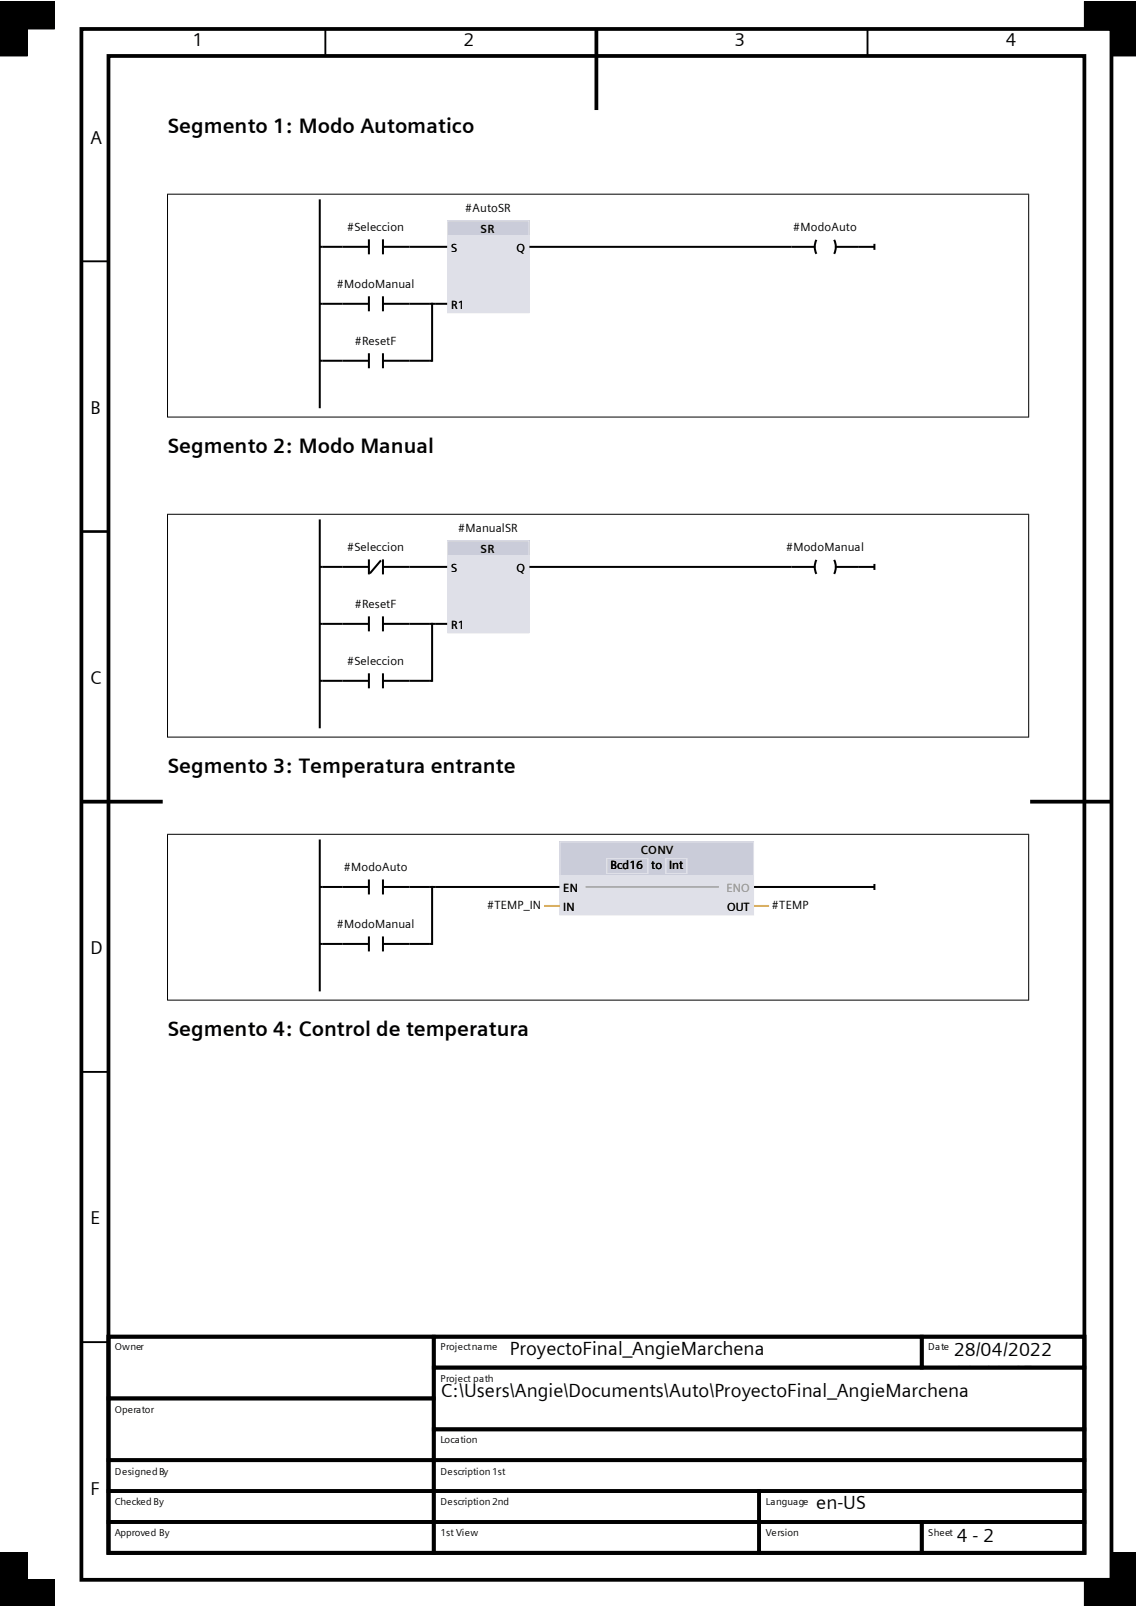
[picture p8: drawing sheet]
<svg xmlns="http://www.w3.org/2000/svg" width="210mm" height="297mm" viewBox="0 0 210 297" stroke-linecap="round" stroke-linejoin="round" font-family="sans-serif">
<path d="M60.2 5.4v5M160.4 5.4v5M15 48.3h5.1M15 98.3h5.1M15 198.2h5.1M15 248.2h5.1" fill="none" stroke="#000" stroke-width=".35"/>
<g fill="none" stroke="#000" stroke-width=".7" stroke-linecap="butt">
<path d="M15 5.4h190.5v286.8h-190.5zM20.1 10.4h180.4v276.8h-180.4zM110.3 5.4v14.9M15 148.3h15.1M190.4 148.3h15.1M20.1 247.2h60.1v11.4h-60.1zM20.1 258.6h60.1v11.4h-60.1zM20.1 247.2h180.4v40h-180.4zM80.2 247.2h90.2v5.7h-90.2zM80.2 252.9h120.3v11.4h-120.3zM170.4 247.2h30.1v5.7h-30.1zM20.1 270h60.1v5.8h-60.1z"/>
<path d="M20.1 275.8h60.1v5.7h-60.1zM80.2 264.3h120.3v5.7h-120.3zM80.2 270h120.3v5.8h-120.3zM80.2 275.8h60.1v5.7h-60.1zM140.3 275.8h60.2v5.7h-60.2zM20.1 281.5h60.1v5.7h-60.1zM80.2 281.5h60.1v5.7h-60.1zM140.3 281.5h30.1v5.7h-30.1zM170.4 281.5h30.1v5.7h-30.1z"/>
</g>
<path d="M0 .4h10v5h-10zM0 .4h5v10h-5zM200.5 .4h5v5h-5zM205.5 .4v10h4.6M205.5 .4h.1M205.5 .4h4.6M5 296.9v-9.7h-5v9.7v-4.7h10v4.7M210.1 292.2h-9.6v4.7M210.1 287.2h-4.6v9.7" fill="none" stroke="#000" stroke-width=".18"/>
<g fill="#000">
<path d="M0 .4h10v5h-10z" fill-rule="evenodd"/>
<path d="M0 .4h5v10h-5z" fill-rule="evenodd"/>
<path d="M200.5 .4h5v5h-5z" fill-rule="evenodd"/>
<path d="M205.5 .4h4.6v10h-4.6z" fill-rule="evenodd"/>
<path d="M0 292.2h10v4.7h-10z" fill-rule="evenodd"/>
<path d="M0 287.2h5v9.7h-5z" fill-rule="evenodd"/>
<path d="M200.5 292.2h9.6v4.7h-9.6z" fill-rule="evenodd"/>
<path d="M205.5 287.2h4.6v9.7h-4.6z" fill-rule="evenodd"/>
</g>
<path d="M59.1 36.9v38.6M59.1 45.6h.6M59.1 56.2h.6M63.3 45.6h4.9M68.2 44.3v2.7M70.8 45.6h4.9M70.8 44.3v2.7M59.1 66.7h.6" fill="none" stroke="#000" stroke-width=".37"/>
<path d="M82.7 40.8h15.2v17.1h-15.2z" fill-rule="evenodd" fill="#dfe0e8"/>
<path d="M82.7 40.8h15.2v2.7h-15.2z" fill-rule="evenodd" fill="#caccd9"/>
<path d="M82.8 40.8h15v17h-15z" fill="none" stroke="#dfe0e8" stroke-width=".19"/>
<g fill="none" stroke="#000" stroke-width=".37">
<path d="M59.7 45.6h3.6M59.7 56.2h8.5M68.2 54.8v2.8M70.8 56.2h11.9M70.8 54.8v2.8M75.7 45.6h7M79.9 56v10.9M97.9 45.7h52.7M150.9 44.4l-.3 1.3 .3 1.2M154.2 44.4a2.91 2.91 0 0 1 0 2.5M154.5 45.7h7.2M161.7 45.1v1.1"/>
<path d="M59.7 66.7h8.5M68.2 65.3v2.8M70.8 65.3v2.8M70.8 66.7h9.1"/>
</g>
<path d="M30.9 35.9h159.3M31 35.9v41.3M190.2 35.9v41.3M30.9 77.1h159.3" fill="none" stroke="#000" stroke-width=".18"/>
<path d="M59.1 96.1v38.6M59.1 104.8h.6M59.1 115.4h.6M63.3 104.8h4.9M68.2 103.5v2.7M70.4 103.6l-2 2.4M70.8 104.8h4.9M70.8 103.5v2.7M59.1 125.9h.6" fill="none" stroke="#000" stroke-width=".37"/>
<path d="M82.7 99.9h15.2v17.2h-15.2z" fill-rule="evenodd" fill="#dfe0e8"/>
<path d="M82.7 99.9h15.2v2.8h-15.2z" fill-rule="evenodd" fill="#caccd9"/>
<path d="M82.8 100h15v17h-15z" fill="none" stroke="#dfe0e8" stroke-width=".19"/>
<g fill="none" stroke="#000" stroke-width=".37">
<path d="M59.7 104.8h3.6M59.7 115.4h8.5M68.2 114v2.8M70.8 115.4h11.9M70.8 114v2.8M75.7 104.8h7M79.9 115.2v10.9M97.9 104.8h52.7M150.9 103.5l-.3 1.3 .3 1.3M154.2 103.5a2.91 2.91 0 0 1 0 2.6M154.5 104.8h7.2M161.7 104.3v1.1"/>
<path d="M59.7 125.9h8.5M68.2 124.5v2.8M70.8 124.5v2.8M70.8 125.9h9.1"/>
</g>
<path d="M30.9 95.1h159.3M31 95.1v41.3M190.2 95.1v41.3M30.9 136.3h159.3" fill="none" stroke="#000" stroke-width=".18"/>
<path d="M59.1 155.3v28M59.1 164h.6M59.1 174.6h.6M63.3 164h4.9M68.2 162.6v2.8M70.8 164h4.9M70.8 162.6v2.8M79.3 164h1.1M79.3 174.6h.6M79.9 163.8v11" fill="none" stroke="#000" stroke-width=".37"/>
<path d="M103.4 155.6h36v13.7h-36z" fill-rule="evenodd" fill="#dfe0e8"/>
<path d="M103.4 155.6h36v6.3h-36z" fill-rule="evenodd" fill="#caccd9"/>
<path d="M108.3 164h24.6" fill="none" stroke="#808080" stroke-width=".19"/>
<path d="M103.5 155.7h35.8v13.5h-35.8zM112.1 158.8h7.7v2.7h-7.7zM123.1 158.8h3.9v2.7h-3.9z" fill="none" stroke="#dfe0e8" stroke-width=".19"/>
<path d="M59.7 174.6h8.5M59.7 164h3.6M68.2 173.2v2.8M70.8 174.6h8.5M70.8 173.2v2.8M75.7 164h3.6M80.4 164h23M139.4 164h22.3M161.7 163.5v1.1" fill="none" stroke="#000" stroke-width=".37"/>
<path d="M100.7 167.5h2.7M139.4 167.5h2.8" fill="none" stroke="#ffa400" stroke-width=".37"/>
<path d="M30.9 154.3h159.3M31 154.2v30.8M190.2 154.2v30.8M30.9 185h159.3" fill="none" stroke="#000" stroke-width=".18"/>
<g font-size="3.9">
<text x="31" y="24.6">Segmento 1: Modo Automatico</text>
<text x="31" y="83.8">Segmento 2: Modo Manual</text>
<text x="31" y="143">Segmento 3: Temperatura entrante</text>
<text x="31" y="191.6">Segmento 4: Control de temperatura</text>
</g>
<g font-size="3.5">
<text x="94.3" y="250.5">ProyectoFinal_AngieMarchena</text>
<text x="176.3" y="250.8">28/04/2022</text>
<text x="176.3" y="255">23:10:45</text>
<text x="81.5" y="258.4">C:\Users\Angie\Documents\Auto\ProyectoFinal_AngieMarchena</text>
<text x="150.9" y="279.1">en-US</text>
<text x="176.9" y="285.2">4 - 2</text>
</g>
<g font-size="3.4">
<text x="35.6" y="8.6">1</text>
<text x="85.7" y="8.6">2</text>
<text x="135.8" y="8.6">3</text>
<text x="185.9" y="8.6">4</text>
<text x="16.7" y="26.5">A</text>
<text x="16.7" y="76.5">B</text>
<text x="16.7" y="126.5">C</text>
<text x="16.7" y="176.4">D</text>
<text x="16.7" y="226.4">E</text>
<text x="16.7" y="276.4">F</text>
</g>
<g font-size="2.2">
<text x="86" y="39.2">#AutoSR</text>
<text x="64.2" y="42.7">#Seleccion</text>
<text x="83.4" y="46.6">S</text>
<text x="88.9" y="43.1">SR</text>
<text x="95.5" y="46.6">Q</text>
<text x="146.6" y="42.7">#ModoAuto</text>
<text x="62.3" y="53.3">#ModoManual</text>
<text x="83.4" y="57.1">R1</text>
<text x="65.6" y="63.8">#ResetF</text>
<text x="64.2" y="101.9">#Seleccion</text>
<text x="84.7" y="98.4">#ManualSR</text>
<text x="145.3" y="101.9">#ModoManual</text>
<text x="83.4" y="105.8">S</text>
<text x="88.9" y="102.3">SR</text>
<text x="95.5" y="105.8">Q</text>
<text x="65.6" y="112.4">#ResetF</text>
<text x="83.4" y="116.3">R1</text>
<text x="64.2" y="123">#Seleccion</text>
<text x="63.6" y="161.1">#ModoAuto</text>
<text x="112.9" y="160.7">Bcd16</text>
<text x="118.5" y="158">CONV</text>
<text x="120.4" y="160.7">to</text>
<text x="123.7" y="160.7">Int</text>
<text x="104.1" y="165">EN</text>
<text x="62.3" y="171.7">#ModoManual</text>
<text x="90" y="168.1">#TEMP_IN</text>
<text x="104.1" y="168.5">IN</text>
<text x="134.4" y="168.5">OUT</text>
<text x="142.7" y="168.1">#TEMP</text>
</g>
<text font-size="2.2" fill="#9e9e9e" x="134.3" y="165">ENO</text>
<g font-size="1.8">
<text x="21.2" y="249.7">Owner</text>
<text x="81.4" y="249.7">Project name</text>
<text x="171.6" y="249.7">Date</text>
<text x="81.4" y="255.5">Project path</text>
<text x="21.2" y="261.3">Operator</text>
<text x="81.4" y="266.9">Location</text>
<text x="21.2" y="272.7">Designed By</text>
<text x="81.4" y="272.7">Description 1st</text>
<text x="21.2" y="278.3">Checked By</text>
<text x="81.4" y="278.3">Description 2nd</text>
<text x="141.6" y="278.3">Language</text>
<text x="21.2" y="284.1">Approved By</text>
<text x="81.4" y="284.1">1st View</text>
<text x="141.6" y="284.1">Version</text>
<text x="171.6" y="284.1">Sheet</text>
</g>
</svg>
